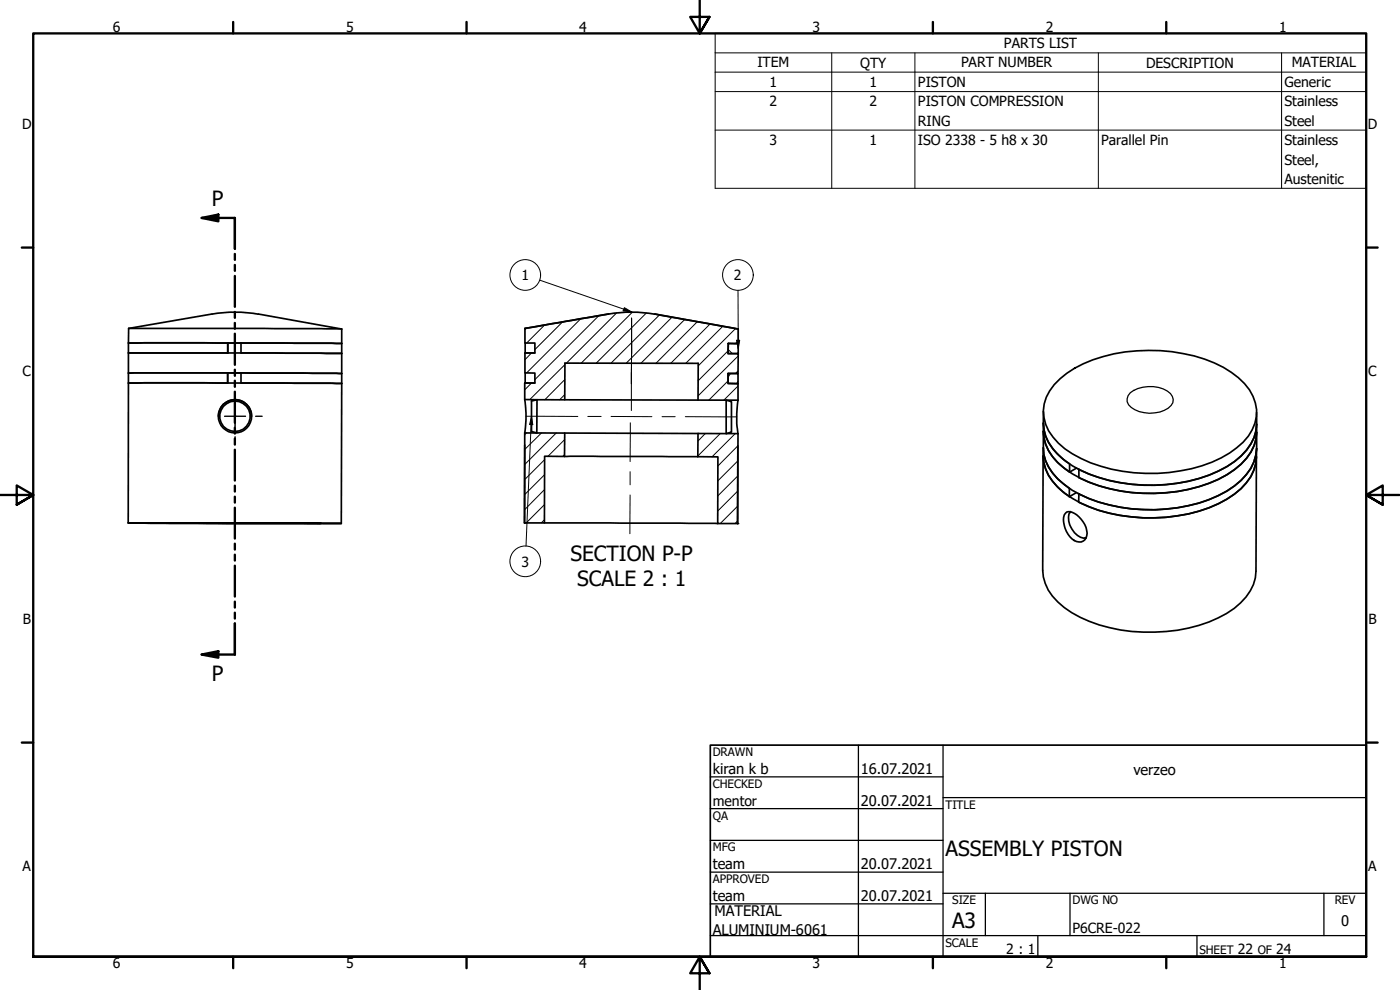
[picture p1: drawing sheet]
<svg xmlns="http://www.w3.org/2000/svg" width="420mm" height="297mm" viewBox="0 0 420 297" stroke-linecap="round" stroke-linejoin="round" font-family="sans-serif">
<!-- layer: Hatch (ANSI) -->
<g fill="none" stroke="#000" stroke-width=".3">
<path d="M158 98.5l-.5 .4M163.4 97.5l-5.3 5.4M168.8 96.6l-8.3 8.3M174.3 95.6l-16.2 16.3M179.7 94.7l-19.2 19.2M185 93.9l-15 15.1M189.8 93.6l-15.4 15.4M194 93.9l-15.1 15.1M197.9 94.5l-14.5 14.5M201.7 95.2l-13.8 13.8M205.5 95.9l-13.2 13.1M209.3 96.5l-12.5 12.5"/>
<path d="M213.1 97.2l-11.8 11.8M216.9 97.9l-11.1 11.1M220.7 98.6l-11.2 11.2M159.5 114.9l-2 2.1M159.5 105.9l-2 2M169.5 118.4l-1.5 1.5M169.5 113.9l-6 6M169.5 109.4l-10.5 10.5M218.5 114.3l-5.8 5.8M218.5 105.3l-9 9M218.5 104.8l1.3 1.3M219.2 112.1l-.7 1.1"/>
<path d="M221.2 103.1l.4 .3M221.5 115.8l-4.3 4.3M221.5 111.3l-.8 .8M221.5 114.4l-.4 .6M221.6 106.8l-12.1 12M221.6 102.3l-.9 .7M158 129.9l-.5 .5M162.5 129.9l-5.1 5M163.4 137.9l-6 6M166.9 129.9l-9.5 9.5M169.4 136.4l-.5 .6M169.5 131.9l-5 5"/>
<path d="M211.7 130l-2.2 2.3M216.2 130l-6.8 6.8M220.7 130.1l-7 7M221.4 138.3l-6 6M221.4 133.8l-5.9 6M163.4 155.9l-1 1M163.4 151.4l-5.5 5.5M163.4 146.9l-6 6.1M163.4 142.4l-6 6M221.4 156.3l-.8 .8M221.4 151.8l-5.2 5.3M221.4 147.3l-6 6"/>
<path d="M221.4 142.8l-6 6"/>
</g>
<!-- layer: Visible (ANSI) -->
<g fill="none" stroke="#000" stroke-width=".51">
<path d="M38.6 98.5l64 .2M38.6 98.5l-.1 4.4M63.6 94.2l-25 4.3M63.7 94.2a40 40 0 0 1 13.8 .1M77.5 94.2l25.1 4.5M102.6 98.7v16.3M157.5 98.5v4.4h3v3h-3v6h3v3h-3M182.6 94.2l-25.1 4.3M182.6 94.2a40 40 0 0 1 13.9 .1M196.5 94.2l25.1 4.5zM221.6 98.7v4.4l-3-.1-.1 3.1h3.1l-.1 6h-3v2.9l3 .1v5M38.5 114.9l64.1 .1"/>
<path d="M38.5 102.9l64.1 .1-30.3-.1M38.5 102.9h29.8M38.5 114.9h29.8M38.5 114.9v42M38.5 102.9v12M68.3 102.9v3h-29.8l64.1 .1-30.3-.1v-3M68.3 111.9h-29.8l64.1 .2-30.3-.2v3l30.3 .1M68.3 111.9h4M68.3 102.9l.1 3M68.3 111.9v3M68.4 102.9h3.9M102.6 115l-.2 42.1"/>
<path d="M157.5 119.9a33.2 33.2 0 0 1 0 10M157.5 119.9l60.4 .2 1.6 .4v9.2l-1.6 .4-60.4-.2M157.5 114.9v5M157.5 114.9h.1M157.5 105.9h.1M157.6 102.9v3h2.9M157.6 111.9v3h2.9M169.5 119.9v-10.9h40v11.1M218.5 112.1h3v3l-3-.1zM218.6 103l3 .1v3h-3.1zM318.1 113.7a38.6 38.6 0 0 1 23.1-8.4 49.5 49.5 0 0 1 26 4.9 18.3 18.3 0 0 1 9.5 10.7 12.6 12.6 0 0 1-5.5 13.5 37.9 37.9 0 0 1-20.4 7.4 46.1 46.1 0 0 1-31.2-7.1 13.7 13.7 0 0 1-6.2-13.5 14.5 14.5 0 0 1 4.7-7.5zM65.5 124.9a5 5 0 0 1 5-5 5 5 0 0 1 5 5.1"/>
<path d="M157.5 129.9l-.1 27h6v-20l6 .1M159.5 120.3l1.7-.4-.1 10-1.6-.4zM169.4 137h40M169.5 129.9l-.1 7.1M209.4 137l6.1 .1-.1 20h6M209.5 130l-.1 7M221.4 133.7v23.4M221.5 120.1a33.2 33.2 0 0 0 0 10M221.5 120.1h-3.6v10h3.6M221.5 130.1l-.1 27M313.1 136.8a14.3 14.3 0 0 0 6.4 11.2 42.1 42.1 0 0 0 23.8 7.4 45.6 45.6 0 0 0 24.9-5.7 16.7 16.7 0 0 0 8.7-10.6l.2-2M313.1 136.8l-.2 34.3a14.3 14.3 0 0 0 6.5 11.2 43.1 43.1 0 0 0 27.2 7.4 42.4 42.4 0 0 0 23.8-7.2 14.6 14.6 0 0 0 6.5-11.1l.2-34.3"/>
<path d="M313.1 136.8a14.3 14.3 0 0 0 5.8 10.7l2 1.5M313.1 127a13.1 13.1 0 0 0 4.6 9.5 32.6 32.6 0 0 0 15.5 7.8 50.2 50.2 0 0 0 35.1-4.4 17.1 17.1 0 0 0 8.6-10.6l.2-2a14.4 14.4 0 0 1-6.7 11.2 42.6 42.6 0 0 1-24.1 7.1 49.5 49.5 0 0 1-22.5-4.8v2.5a51 51 0 0 0 41.8 .6 20.5 20.5 0 0 0 10.8-10.2l.5-2 .2-2a14.5 14.5 0 0 1-6.6 11.2 42 42 0 0 1-23.7 7.1 46.4 46.4 0 0 1-25-5.8 16 16 0 0 1-8.7-12.7 13.8 13.8 0 0 0 5.9 10.6l2 1.6v-2.5a16.6 16.6 0 0 1-7.7-10.3zM313.1 134.4a14.3 14.3 0 0 0 6.5 11.1 43.2 43.2 0 0 0 27.2 7.5 42.7 42.7 0 0 0 23.7-7.2 14.5 14.5 0 0 0 6.6-11.2M313.1 134.4a13.8 13.8 0 0 0 5.9 10.6l1.9 1.5v2.5M313.1 123.4v11M313.1 134.4v2.4M377.1 137.1a14.3 14.3 0 0 1-6.7 11.2 46 46 0 0 1-31.1 6.8 45.2 45.2 0 0 1-15.6-4.4l.1-2.5M377.1 134.6a14.6 14.6 0 0 1-6.7 11.2 42 42 0 0 1-24.1 7.2 49.5 49.5 0 0 1-22.5-4.8M377.1 123.7v10.9M377.1 134.6v2.5M38.5 156.9l63.9 .2zM44.4 157h52z"/>
<path d="M163.4 156.9l52 .2M319.7 154a2.44 2.44 0 0 1 3.5 .5 7 7 0 0 1 2.9 6.3 2.31 2.31 0 0 1-3.7 1.4 7.5 7.5 0 0 1-3-7.7zM321.2 153.5v.2M321.3 153.5a4.3 4.3 0 0 0 .4 5.2 5.3 5.3 0 0 0 3.5 2.8l.7-.2-.2 .1M323 147.8l-2.1 1.2M323.1 140.4l-2.1 1.3M323.5 148.1l.3 .1M323.5 140.7l.3 .2"/>
<circle cx="70.5" cy="124.9" r="4.6"/>
<circle cx="70.5" cy="124.9" r="5"/>
</g>
<g fill="#000">
<circle cx="157.4" cy="156.9" r=".25"/>
<circle cx="221.4" cy="157.1" r=".25"/>
</g>
<!-- layer: Visible Narrow (ANSI) -->
<path d="M339.2 117.8a10.2 10.2 0 0 1 12.1 .3 2.7 2.7 0 0 1-.7 4.4 9.8 9.8 0 0 1-11.9-1 2.74 2.74 0 0 1 .5-3.7z" fill="none" stroke="#000" stroke-width=".38"/>
<!-- layer: Section Line (ANSI) -->
<g fill="none" stroke="#000" stroke-width=".7">
<path d="M60.5 65.4l5-1v2zM60.5 65.4h10v9.3M70.5 76.2v1.8M70.5 79.5v1.8M70.5 82.8v9.3M70.5 93.6v1.8M70.5 96.9v1.8M70.5 100.1v9.4M70.5 110.9v1.9M70.5 114.2v1.9M70.5 117.5v9.4M70.5 128.3v1.8"/>
<path d="M70.5 131.6v1.8M70.5 134.9v9.3M70.5 145.7v1.8M70.5 149v1.8M70.5 152.3v9.3M70.5 163.1v1.8M70.5 166.4v1.8M70.5 169.7v9.3M60.5 196.4l5-1v1.9zM70.5 180.5v1.8M70.5 183.8v1.8M70.5 187.1v9.3h-10"/>
</g>
<g fill="#000">
<path d="M60.5 65.4l5-1v2z" fill-rule="evenodd"/>
<path d="M60.5 196.4l5-1v1.9z" fill-rule="evenodd"/>
</g>
<!-- layer: Symbol (ANSI) -->
<g fill="none" stroke="#000" stroke-width=".3">
<path d="M214.6 15.9v-5.9h195.4v5.9M214.6 15.9h195.4v5.7M214.6 15.9v40.6h195.4v-34.9M249.6 15.9v40.6M274.6 15.9v40.6M329.6 15.9v40.6M384.6 15.9v40.6M214.6 21.6h195.4M214.6 27.5h195.4M214.6 39h195.4M162 84.1l27.5 9.5M187.4 92.3l2.1 1.3-2.5-.3z"/>
<path d="M221.5 87.1l.1 17.5M221 102.1h1l-.4 2.5zM159.5 125l-.6 2.4h1l-.4-2.4-1.6 38.9"/>
<circle cx="157.6" cy="82.5" r="4.6"/>
<circle cx="221.5" cy="82.5" r="4.6"/>
<circle cx="157.6" cy="168.4" r="4.6"/>
</g>
<!-- layer: Border (ANSI) -->
<g fill="none" stroke="#000" stroke-width=".7">
<path d="M70 6.6v3.4M140 6.6v3.4M210 0v10l-2.9-4.9h5.8l-2.9 4.9 2.9-4.9M280 6.6v3.4M350 6.6v3.4M6.5 74.3h3.5M410 74.3h3.4M0 148.5h10l-5-2.8v5.7l5-2.9-5 2.9M420 148.5h-10l5-2.8v5.7l-5-2.9 5 2.9M6.5 222.8h3.5M410 222.8h3.4M10 287.1v-277.1h400v277.1h-400h400"/>
<path d="M70 287.1v3.4M140 287.1v3.4M212.9 292l-2.9-4.9 2.9 4.9h-5.8l2.9-4.9v9.9M280 287.1v3.4M350 287.1v3.4"/>
</g>
<!-- layer: Title (ANSI) -->
<g fill="none" stroke="#000" stroke-width=".38">
<path d="M213.2 233.1h69.8M257.6 223.6v63.5M283 239.3h127M283 223.6v63.5M213.2 242.6h69.8M213.2 252.1h69.8M213.2 261.7h69.8M213.2 271.2h69.8M283 268h127M295.7 268v12.7M321.1 268v12.7M397.3 268v12.7"/>
<path d="M213.2 280.7h196.8M311.5 280.7v6.4M359.2 280.7v6.4"/>
</g>
<path d="M213.2 223.6h196.8v63.5h-196.8z" fill="none" stroke="#000" stroke-width=".51"/>
<!-- layer: Center Mark (ANSI) -->
<path d="M70.5 121.7v3.2h-3.1M70.5 131v2.1M73.7 124.9h-3.2v3.2M76.7 124.9h2" fill="none" stroke="#000" stroke-width=".3"/>
<!-- layer: Centerline (ANSI) -->
<path d="M189.5 95.4v10.8M189.5 111.8v11.4M189.5 102.8v12.4M157.9 124.9l15.5 .1M176.4 125h4M183.4 125h12.2M189.2 129.9l-.1 8.6M189.2 126.9v3.1M198.7 125h3.9M205.7 125l15.4 .1M189.1 148.5l-.1 11.6M189.1 141.5v4" fill="none" stroke="#000" stroke-width=".3"/>
<!-- layer: Symbol (ANSI) -->
<g fill="#000">
<path d="M187.4 92.3l2.1 1.3-2.5-.3z" fill-rule="evenodd"/>
<path d="M221 102.1h1l-.4 2.5z" fill-rule="evenodd"/>
<path d="M159.5 124.9l.4 2.5h-1z" fill-rule="evenodd"/>
</g>
<g font-size="6.3">
<text x="63.6" y="61.9">P</text>
<text x="171.3" y="168.3">SECTION P-P</text>
<text x="173.2" y="175.8">SCALE 2 : 1</text>
<text x="63.6" y="204.5">P</text>
<text x="283.8" y="257">ASSEMBLY PISTON</text>
<text x="285.8" y="278.6">A3</text>
</g>
<g font-size="4.4">
<text x="213.9" y="232.2">kiran k b</text>
<text x="258.4" y="232.2">16.07.2021</text>
<text x="340.2" y="232.6">verzeo</text>
<text x="258.4" y="241.7">20.07.2021</text>
<text x="213.9" y="260.8">team</text>
<text x="258.4" y="260.8">20.07.2021</text>
<text x="213.9" y="270.3">team</text>
<text x="214.4" y="274.8">MATERIAL</text>
<text x="258.4" y="270.3">20.07.2021</text>
<text x="213.9" y="280.6">ALUMINIUM-6061</text>
<text x="402.5" y="277.8">0</text>
</g>
<g font-size="4.2">
<text x="33.8" y="9.6">6</text>
<text x="103.9" y="9.6">5</text>
<text x="173.9" y="9.6">4</text>
<text x="243.8" y="9.6">3</text>
<text x="313.9" y="9.6">2</text>
<text x="383.9" y="9.6">1</text>
<text x="301.3" y="14.5">PARTS LIST</text>
<text x="227.3" y="20.2">ITEM</text>
<text x="258.2" y="20.3">QTY</text>
<text x="288.4" y="20.2">PART NUMBER</text>
<text x="344" y="20.3">DESCRIPTION</text>
<text x="387.7" y="20.2">MATERIAL</text>
<text x="230.9" y="26.1">1</text>
<text x="261" y="26.1">1</text>
<text x="275.5" y="26.1">PISTON</text>
<text x="385.5" y="26.1">Generic</text>
<text x="230.9" y="31.9">2</text>
<text x="261" y="31.9">2</text>
<text x="275.5" y="31.9">PISTON COMPRESSION</text>
<text x="385.5" y="31.9">Stainless</text>
<text x="6.7" y="38.7">D</text>
<text x="275.5" y="37.7">RING</text>
<text x="385.5" y="37.8">Steel</text>
<text x="410.5" y="38.7">D</text>
<text x="230.9" y="43.5">3</text>
<text x="261" y="43.5">1</text>
<text x="275.5" y="43.5">ISO 2338 - 5 h8 x 30</text>
<text x="330.5" y="43.5">Parallel Pin</text>
<text x="385.5" y="43.5">Stainless</text>
<text x="385.5" y="49.4">Steel,</text>
<text x="385.5" y="55.2">Austenitic</text>
<text x="156.5" y="84.1">1</text>
<text x="220.3" y="84.1">2</text>
<text x="6.8" y="113">C</text>
<text x="410.7" y="113">C</text>
<text x="156.5" y="170">3</text>
<text x="6.9" y="187.2">B</text>
<text x="410.7" y="187.2">B</text>
<text x="213.9" y="241.8">mentor</text>
<text x="6.8" y="261.4">A</text>
<text x="410.7" y="261.4">A</text>
<text x="321.9" y="279.9">P6CRE-022</text>
<text x="302" y="286.3">2 : 1</text>
<text x="371.5" y="286.2">22</text>
<text x="383" y="286.2">24</text>
<text x="33.8" y="290.5">6</text>
<text x="103.9" y="290.5">5</text>
<text x="173.9" y="290.5">4</text>
<text x="243.8" y="290.5">3</text>
<text x="313.9" y="290.5">2</text>
<text x="383.9" y="290.5">1</text>
</g>
<g font-size="3.5">
<text x="213.9" y="226.9">DRAWN</text>
<text x="213.9" y="236.4">CHECKED</text>
<text x="213.9" y="245.9">QA</text>
<text x="283.8" y="242.6">TITLE</text>
<text x="213.9" y="255.4">MFG</text>
<text x="213.9" y="265">APPROVED</text>
<text x="285.8" y="271.3">SIZE</text>
<text x="321.9" y="271.3">DWG NO</text>
<text x="400.6" y="271.3">REV</text>
<text x="283.8" y="284">SCALE</text>
<text x="360" y="286.2">SHEET</text>
<text x="377.4" y="286.2">OF</text>
</g>
</svg>
